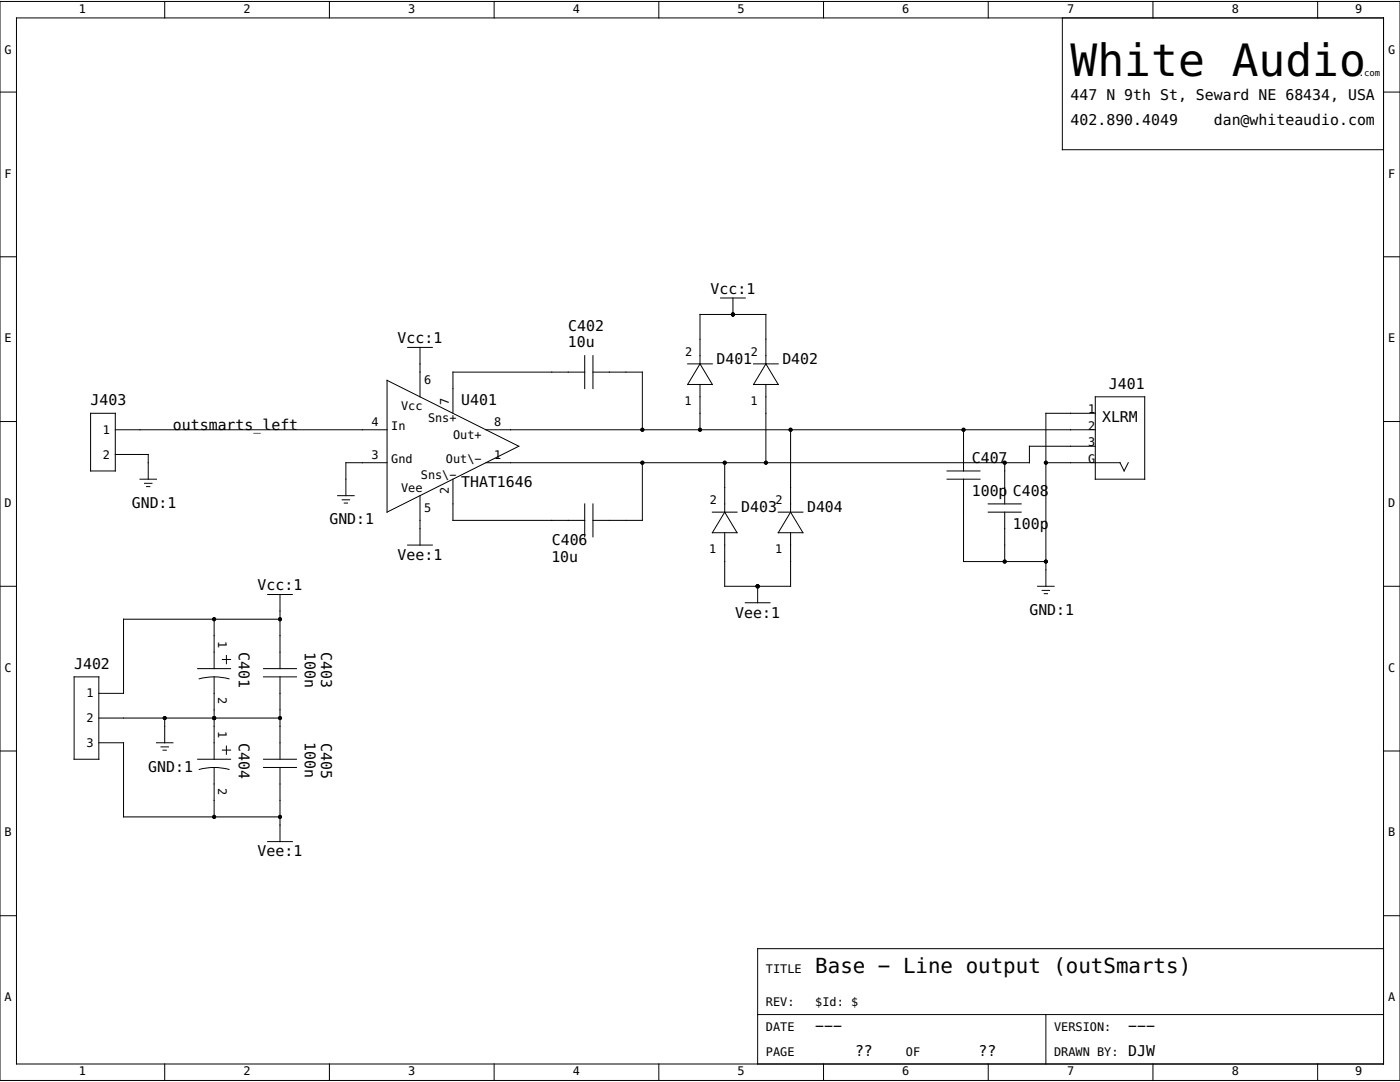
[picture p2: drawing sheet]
<svg xmlns="http://www.w3.org/2000/svg" width="279mm" height="216mm" viewBox="0 0 279 216" stroke-linecap="round" stroke-linejoin="round" font-family="sans-serif">
<g fill="none" stroke="#000" stroke-width=".2">
<path d="M0 .3h279.4v215.3h-279.4zM0 18.4h3.3M3.3 3.6h272.8v208.7h-272.8zM32.9 .3v3.3M65.7 .3v3.3M98.6 .3v3.3M131.5 .3v3.3M164.4 .3v3.3M197.2 .3v3.3M212 3.6v26.3h64.1M230.1 .3v3.3M263 .3v3.3"/>
<path d="M276.1 18.4h3.3M0 51.2h3.3M143.8 59.5h4.9M146.3 59.5v3.2M276.1 51.2h3.3M77.2 75.9l26.3 13.1-26.3 13.2zM81.4 69.3h4.9M83.8 69.3v9.9M116.7 74.3h-26.3v8.2M116.7 71v6.5M118.3 74.3h9.9v11.5M118.3 71v6.5"/>
<path d="M137.2 72.6h5M139.7 72.6l2.5 4.1h-5zM139.7 72.6v-9.9h13.1v9.9M139.7 76.7v9.1M150.4 72.6h4.9M152.8 72.6l2.5 4.1h-4.9zM152.8 76.7v15.6M218.6 79.2h9.9v16.4h-9.9zM0 84.1h3.3M18.1 82.5h4.9v11.5h-4.9zM23 85.8h54.2M23 90.7h6.6v4.9"/>
<path d="M27.9 95.6h3.3M28.8 96.4h1.5M29.3 97.1h.6M67.4 98.9h3.3M68.3 99.7h1.5M77.2 92.3h-8.2v6.6M83.8 98.9v9.9M90.4 95.6v8.2h26.3M97 85.8h121.6M128.2 92.3v11.5h-9.9M144.6 92.3v9.9M157.8 85.8v16.4"/>
<path d="M189 95.6h6.6M189 94h6.6M192.3 85.8v8.2M192.3 95.6v16.5h16.4M200.5 92.3v8.2M208.7 92.3h14.8l.8 1.7 .9-1.7M218.6 82.5h-9.9v34.5M218.6 89h-13.2v3.3h-108.4M276.1 84.1h3.3M0 117h3.3M53.4 118.6h4.9M55.9 118.6v14.8"/>
<path d="M68.7 100.4h.7M81.4 108.8h4.9M116.7 100.5v6.6M118.3 100.5v6.6M142.2 102.2h4.9M144.6 106.3v10.7h13.2v-10.7M144.6 102.2l2.5 4.1h-4.9zM151.2 117v3.3M155.3 102.2h4.9M157.8 102.2l2.4 4.1h-4.9zM197.2 102.2h6.6M197.2 100.5h6.6"/>
<path d="M200.5 102.2v9.9M207.1 117h3.3M208 117.8h1.5M208.4 118.5h.7M276.1 117h3.3M14.8 135.1h4.9v16.4h-4.9zM39.4 133.4h6.6M39.8 135.5a11.5 11.5 0 0 1 5.9 0M42.7 123.6v9.8M42.7 135.1v16.4M44.4 131.6h1.6M45.2 130.8v1.6"/>
<path d="M52.6 133.4h6.6M52.6 135.1h6.6M55.9 135.1v16.4M55.9 123.6h-31.2v14.7h-5M148.7 120.3h5M0 149.9h3.3M19.7 143.3h36.2M19.7 148.2h5v14.8h31.2M31.2 148.2h3.3M32.1 149h1.5M32.5 149.7h.7M32.9 143.3v4.9"/>
<path d="M39.4 151.5h6.6M39.8 153.5a11.5 11.5 0 0 1 5.9 0M42.7 153.1v9.9M44.4 149.7h1.6M45.2 148.9v1.6M52.6 151.5h6.6M52.6 153.1h6.6M55.9 153.1v14.8M276.1 149.9h3.3M53.4 167.9h4.9M0 182.7h3.3M276.1 189.3h-124.9v23"/>
<path d="M276.1 182.7h3.3M32.9 212.3v3.3M65.7 212.3v3.3M98.6 212.3v3.3M131.5 212.3v3.3M151.2 202.4h124.9M164.4 212.3v3.3M197.2 212.3v3.3M208.7 202.4v9.9M230.1 212.3v3.3M263 212.3v3.3"/>
</g>
<g fill="#000">
<circle cx="146.3" cy="62.7" r=".41"/>
<circle cx="128.2" cy="85.8" r=".41"/>
<circle cx="128.2" cy="92.3" r=".41"/>
<circle cx="139.7" cy="85.8" r=".41"/>
<circle cx="144.6" cy="92.3" r=".41"/>
<circle cx="152.8" cy="92.3" r=".41"/>
<circle cx="157.8" cy="85.8" r=".41"/>
<circle cx="192.3" cy="85.8" r=".41"/>
<circle cx="200.5" cy="92.3" r=".41"/>
<circle cx="208.7" cy="92.3" r=".41"/>
<circle cx="151.2" cy="117" r=".41"/>
<circle cx="200.5" cy="112.1" r=".41"/>
<circle cx="208.7" cy="112.1" r=".41"/>
<circle cx="42.7" cy="123.6" r=".41"/>
<circle cx="55.9" cy="123.6" r=".41"/>
<circle cx="32.9" cy="143.3" r=".41"/>
<circle cx="42.7" cy="143.3" r=".41"/>
<circle cx="55.9" cy="143.3" r=".41"/>
<circle cx="42.7" cy="163" r=".41"/>
<circle cx="55.9" cy="163" r=".41"/>
</g>
<text font-size="8.9" x="213.7" y="15.1">White Audio</text>
<text font-size="4.2" x="162.7" y="194.2">Base − Line output (outSmarts)</text>
<g font-size="3">
<text x="213.7" y="20">447 N 9th St, Seward NE 68434, USA</text>
<text x="213.7" y="24.9">402.890.4049</text>
<text x="242.2" y="24.9">dan@whiteaudio.com</text>
<text x="141.8" y="58.6">Vcc:1</text>
<text x="79.4" y="68.5">Vcc:1</text>
<text x="113.3" y="69.3">10u</text>
<text x="113.4" y="66">C402</text>
<text x="143" y="72.6">D401</text>
<text x="156.1" y="72.6">D402</text>
<text x="221.3" y="77.5">J401</text>
<text x="18.1" y="80.8">J403</text>
<text x="92" y="80.8">U401</text>
<text x="34.5" y="85.8">outsmarts_left</text>
<text x="219.9" y="84.1">XLRM</text>
<text x="193.9" y="92.3">C407</text>
<text x="26.3" y="101.4">GND:1</text>
<text x="92" y="97.3">THAT1646</text>
<text x="193.9" y="98.9">100p</text>
<text x="202.2" y="98.9">C408</text>
<text x="65.7" y="104.7">GND:1</text>
<text x="147.9" y="102.2">D403</text>
<text x="161.1" y="102.2">D404</text>
<text x="202.2" y="105.5">100p</text>
<text x="79.4" y="111.8">Vee:1</text>
<text x="110" y="112.1">10u</text>
<text x="110.1" y="108.8">C406</text>
<text x="51.4" y="117.8">Vcc:1</text>
<text x="146.7" y="123.2">Vee:1</text>
<text x="205.4" y="122.7">GND:1</text>
<text x="47.7" y="130.1" transform="rotate(90 47.7 130.1)">C401</text>
<text x="60.8" y="130" transform="rotate(90 60.8 130)">100n</text>
<text x="64.1" y="130.1" transform="rotate(90 64.1 130.1)">C403</text>
<text x="14.8" y="133.4">J402</text>
<text x="47.7" y="148.2" transform="rotate(90 47.7 148.2)">C404</text>
<text x="60.8" y="148.1" transform="rotate(90 60.8 148.1)">100n</text>
<text x="64.1" y="148.2" transform="rotate(90 64.1 148.2)">C405</text>
<text x="29.6" y="154">GND:1</text>
<text x="51.4" y="170.9">Vee:1</text>
<text x="162.7" y="205.7">−−−</text>
<text x="225.2" y="205.7">−−−</text>
<text x="170.6" y="210.7">??</text>
<text x="195.3" y="210.7">??</text>
<text x="225.2" y="210.7">DJW</text>
</g>
<g font-size="2.4">
<text x="15.7" y="2.6">1</text>
<text x="48.6" y="2.6">2</text>
<text x="81.5" y="2.6">3</text>
<text x="114.3" y="2.6">4</text>
<text x="147.2" y="2.6">5</text>
<text x="180.1" y="2.6">6</text>
<text x="212.9" y="2.6">7</text>
<text x="245.8" y="2.6">8</text>
<text x="270.5" y="2.6">9</text>
<text x=".9" y="10.8">G</text>
<text x="277" y="10.8">G</text>
<text x=".9" y="35.4">F</text>
<text x="277" y="35.4">F</text>
<text x=".9" y="68.3">E</text>
<text x="136.7" y="71">2</text>
<text x="149.9" y="71">2</text>
<text x="277" y="68.3">E</text>
<text x="84.6" y="76.7">6</text>
<text x="80" y="81.7">Vcc</text>
<text x="89.6" y="80.9" transform="rotate(-90 89.6 80.9)">7</text>
<text x="136.6" y="80.8">1</text>
<text x="149.8" y="80.8">1</text>
<text x="217.2" y="82.5">1</text>
<text x="20.5" y="86.6">1</text>
<text x="74.2" y="84.9">4</text>
<text x="78.1" y="85.8">In</text>
<text x="85.4" y="84.2">Sns+</text>
<text x="90.4" y="87.5">Out+</text>
<text x="98.6" y="84.9">8</text>
<text x="217.2" y="89">3</text>
<text x="217.2" y="85.8">2</text>
<text x="20.5" y="91.5">2</text>
<text x="74.2" y="91.5">3</text>
<text x="78.1" y="92.3">Gnd</text>
<text x="84" y="95.6">Sns\−</text>
<text x="89" y="92.3">Out\−</text>
<text x="98.6" y="91.5">1</text>
<text x="217.2" y="92.3">G</text>
<text x=".9" y="101.2">D</text>
<text x="80" y="98.1">Vee</text>
<text x="89.6" y="98.6" transform="rotate(-90 89.6 98.6)">2</text>
<text x="141.6" y="100.5">2</text>
<text x="154.8" y="100.5">2</text>
<text x="277" y="101.2">D</text>
<text x="84.6" y="102.2">5</text>
<text x="141.6" y="110.4">1</text>
<text x="154.7" y="110.4">1</text>
<text x="43.6" y="127.9" transform="rotate(90 43.6 127.9)">1</text>
<text x=".9" y="134">C</text>
<text x="277" y="134">C</text>
<text x="17.3" y="139.2">1</text>
<text x="43.6" y="139.2" transform="rotate(90 43.6 139.2)">2</text>
<text x="17.3" y="149">3</text>
<text x="17.3" y="144.1">2</text>
<text x="43.6" y="146" transform="rotate(90 43.6 146)">1</text>
<text x="43.6" y="157.2" transform="rotate(90 43.6 157.2)">2</text>
<text x=".9" y="166.9">B</text>
<text x="277" y="166.9">B</text>
<text x="152.8" y="194.2">TITLE</text>
<text x=".9" y="199.8">A</text>
<text x="152.8" y="200.8">REV:</text>
<text x="162.7" y="200.8">$Id: $</text>
<text x="277" y="199.8">A</text>
<text x="152.8" y="205.7">DATE</text>
<text x="210.4" y="205.7">VERSION:</text>
<text x="15.7" y="214.6">1</text>
<text x="48.6" y="214.6">2</text>
<text x="81.5" y="214.6">3</text>
<text x="114.3" y="214.6">4</text>
<text x="147.2" y="214.6">5</text>
<text x="152.8" y="210.7">PAGE</text>
<text x="180.1" y="214.6">6</text>
<text x="180.8" y="210.7">OF</text>
<text x="210.4" y="210.7">DRAWN BY:</text>
<text x="212.9" y="214.6">7</text>
<text x="245.8" y="214.6">8</text>
<text x="270.5" y="214.6">9</text>
</g>
<text font-size="1.8" x="271.2" y="15.1">.com</text>
</svg>
